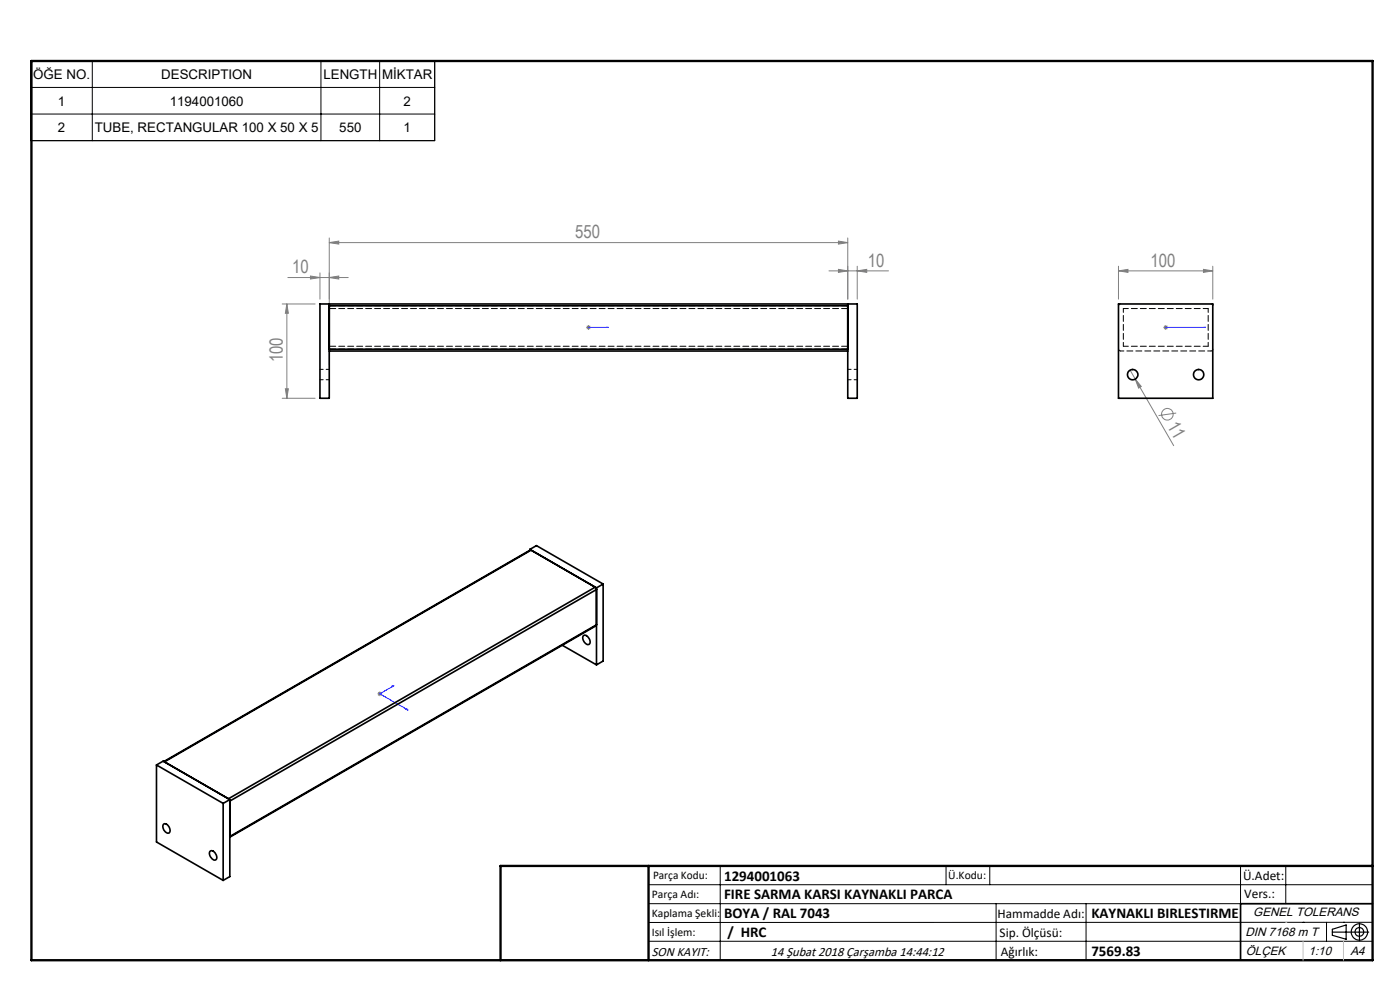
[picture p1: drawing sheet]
<svg xmlns="http://www.w3.org/2000/svg" width="297mm" height="210mm" viewBox="0 0 297 210" stroke-linecap="round" stroke-linejoin="round" font-family="sans-serif">
<g fill="none" stroke="#808080" stroke-width=".21">
<path d="M61.1 58.9h12.8M65.9 58.6l2 .3-2 .3zM67.9 57.9v5.6M69.8 58.9l2.1-.3v.6zM69.8 51.5l2.1-.4v.7zM69.8 50.5v26.9M69.8 51.5h110M175.9 57.5h12.6M177.9 51.1l1.9 .4-1.9 .3zM177.9 57.1l1.9 .4-1.9 .3zM179.8 50.5v13M181.9 57.5l2-.4v.7z"/>
<path d="M181.9 56.5v7M237.3 57.5l2-.4v.7zM237.3 57.5h20M237.3 56.5v7M255.3 57.1l2 .4-2 .3zM257.3 56.5v7M59.9 64.5h7M60.9 64.5v20M60.9 64.5l.3 2h-.7zM124.4 69.5h.9M124.5 69.1l.7 .7M124.8 69v1"/>
<path d="M125.2 69.1l-.7 .7M239.7 78.5l1.1 1.9M246.8 69.5h1M246.9 69.1l.7 .7M247.3 69v1M247.6 69.1l-.7 .7M59.9 84.5h7M60.5 82.5h.7l-.3 2zM240.8 80.4l1.3 1.6-.6 .3zM240.8 80.4l8.2 14.1M249.5 87.6l-3.7 .6M80.1 147.2h1"/>
<path d="M80.2 146.8l.7 .7M80.6 146.7v1M80.9 146.8l-.7 .7"/>
<circle cx="247.6" cy="87.9" r="1.23"/>
</g>
<g fill="none" stroke="#000" stroke-width=".25">
<path d="M282.6 197.7h7.8M282.6 197.1l3-.9v3l-3-.8zM288.4 195.8v3.8M106.2 203.7h185"/>
<circle cx="288.4" cy="197.7" r="1.74"/>
<circle cx="288.4" cy="197.7" r=".93"/>
</g>
<path d="M124.7 69.5h.3zM124.8 69.5h.1M124.8 69.5h4.3M129.1 69.5h-.4h.4M247.2 69.5h.2zM247.3 69.5h.1M247.3 69.5h8.5M255.8 69.5h-.5h.5M83.2 145.5l.4-.1-.3 .3zM83.6 145.4l-3 1.8 6 3.4M86.2 150.5l.1-.1 .3 .2z" fill="none" stroke="#00f" stroke-width=".21"/>
<g fill="none" stroke="#000" stroke-width=".21">
<path d="M6.5 12.9h85.7v16.9h-85.7zM6.5 18.5h85.7M19.6 12.9v16.9M68.1 12.9v16.9M80.5 12.9v16.9M6.5 24.2h85.7M137.6 187.7h153.6M137.6 191.7h153.6M137.6 199.7h153.6M152.8 183.7v20M200.7 183.7v4M210 183.7v4"/>
<path d="M211.3 191.7v12M230.4 191.7v12M263.2 183.7v20M272.8 183.7v8M276.4 195.6h.1M281.4 195.6v4.1M285 195.6h.1M291.2 195.6l-153.6 .1"/>
</g>
<path d="M291.2 191.7h-28v12" fill="none" stroke="#000" stroke-width=".35"/>
<path d="M6.7 12.9h284.5v190.8h-284.5zM137.6 183.7v20M291.2 183.7h-185v20" fill="none" stroke="#000" stroke-width=".5"/>
<path d="M276.4 199.7v4M285 199.7v4" fill="none" stroke="#c0c0c0" stroke-width=".21"/>
<path d="M272.8 195.6h.1" fill="none" stroke="#c0c0c0" stroke-width=".25"/>
<g fill="#00f">
<path d="M128.7 69.5h.4zM124.7 69.5h.3z"/>
<path d="M83.2 145.5l.1 .2 .3-.3zM86.2 150.5l.4 .1-.3-.2z"/>
<path d="M247.2 69.5h.2zM255.3 69.5h.5z"/>
</g>
<g fill="#808080">
<path d="M240.8 80.4l1.3 1.6-.6 .3z"/>
<path d="M69.8 58.9l2.1-.3v.6zM65.9 58.6l2 .3-2 .3zM181.9 57.5l2-.4v.7zM177.9 57.1l1.9 .4-1.9 .3z"/>
<path d="M237.3 57.5l2-.4v.7zM255.3 57.1l2 .4-2 .3z"/>
<path d="M177.9 51.1l1.9 .4-1.9 .3zM69.8 51.5l2.1-.4v.7z"/>
<path d="M60.9 64.5l.3 2h-.7zM60.5 82.5h.7l-.3 2z"/>
</g>
<g fill="none" stroke="#000" stroke-width=".35">
<path d="M69.8 64.5v20h-1.9v-20h114v20h-2.1v-20M69.8 64.9h110M69.8 74.1h110M69.8 74.5h110M237.3 64.5h20v20h-20zM112.4 116.5l14.1 8.2M112.4 116.5l1.4-.8 14.2 8.2M112.4 116.5v.2M119.3 136.9l7.2 4.1M123.7 134.9a.95 .95 0 0 1 1.4 .8 .65 .65 0 0 1-.2 1 .65 .65 0 0 1-.9-.4l-.4-.8zM126.5 124.7v16.3M128 123.9l-1.5 .8"/>
<path d="M128 123.9v16.3l-1.5 .8M33.2 162.3l1.4-.8 14.2 8.1M33.2 162.3v16.3l14.1 8.2M33.2 162.3l14.1 8.1M34.7 174.8a1.27 1.27 0 0 1 1.2 1.9 1.27 1.27 0 0 1-1.2-1.9zM34.8 161.5l77.7-44.8h.2l-77.8 44.9M47.3 170.4v16.4M48.5 169.4l77.8-44.8h.1l.1 .5-77.7 44.8M48.8 177.4l77.7-44.9-.1 .2-77.6 44.9M48.8 169.6v16.3l-1.5 .9M48.8 169.6l-1.5 .8M44.5 180.6a.94 .94 0 0 1 1.4 .8 .64 .64 0 0 1-.1 1 .64 .64 0 0 1-1-.4l-.4-.8z"/>
<circle cx="240.3" cy="79.5" r="1.09"/>
<circle cx="254.3" cy="79.5" r="1.09"/>
</g>
<path d="M179.9 73.4h-110M179.9 65.4h-110M179.9 64.8h-110M179.9 74h-110" fill="none" stroke="#000" stroke-width=".21" stroke-dasharray="1.3 .6" stroke-dashoffset="-.1"/>
<path d="M69.9 78.3h-2M181.9 78.3h-2M256.9 74.4h-19.2M67.9 80.5h2M179.9 80.5h2" fill="none" stroke="#000" stroke-width=".21" stroke-dasharray="1.3 .6" stroke-dashoffset=".6"/>
<path d="M237.3 64.8l.1-.2 .3-.2M237.7 74.4l-.3-.1-.1-.3M256.9 64.4l.3 .2 .1 .2M257.3 74l-.1 .3-.3 .1" fill="none" stroke="#000" stroke-width=".21" stroke-dasharray="1.3 .6"/>
<path d="M238.3 73.4v-8M256.3 65.4v8" fill="none" stroke="#000" stroke-width=".21" stroke-dasharray="1.3 .6" stroke-dashoffset=".4"/>
<path d="M238.3 65.4h18M256.3 73.4h-18" fill="none" stroke="#000" stroke-width=".21" stroke-dasharray="1.3 .6" stroke-dashoffset=".2"/>
<g font-size="3.9" fill="#808080">
<text x="122" y="50.6">550</text>
<text x="62" y="58">10</text>
<text x="184.1" y="56.6">10</text>
<text x="244.1" y="56.6">100</text>
<text x="60" y="76.8" transform="rotate(-90 60 76.8)">100</text>
<text x="247.5" y="90.3" transform="rotate(60 247.5 90.3)">11</text>
</g>
<g font-size="3.2">
<text x="153.6" y="190.8">FIRE SARMA KARSI KAYNAKLI PARCA</text>
<text x="153.6" y="186.8">1294001063</text>
<text x="153.6" y="194.8">BOYA / RAL 7043</text>
<text x="231.5" y="194.8">KAYNAKLI BIRLESTIRME</text>
<text x="154.3" y="198.8">/ HRC</text>
<text x="231.5" y="202.8">7569.83</text>
</g>
<g font-size="2.8">
<text x="7" y="16.8">ÖĞE NO.</text>
<text x="34.2" y="16.8">DESCRIPTION</text>
<text x="68.6" y="16.8">LENGTH</text>
<text x="81.1" y="16.8">MİKTAR</text>
<text x="12.3" y="22.4">1</text>
<text x="36" y="22.4">1194001060</text>
<text x="85.6" y="22.4">2</text>
<text x="12.3" y="28">2</text>
<text x="20.1" y="28">TUBE, RECTANGULAR 100 X 50 X 5</text>
<text x="72" y="28">550</text>
<text x="85.6" y="28">1</text>
<text x="263.7" y="186.7">Ü.Adet:</text>
<text x="263.9" y="190.5">Vers.:</text>
<text x="211.6" y="194.8">Hammadde Adı:</text>
<text x="138.3" y="202.8">SON KAYIT:</text>
<text x="163.6" y="202.8">14 Şubat 2018 Çarşamba 14:44:12</text>
<text x="212.1" y="198.7">Sip. Ölçüsü:</text>
<text x="212.3" y="202.7">Ağırlık:</text>
</g>
<g font-size="2.6">
<text x="265.9" y="194.4">GENEL TOLERANS</text>
<text x="264.2" y="198.5">DIN 7168 m T</text>
<text x="264.3" y="202.6">ÖLÇEK</text>
<text x="277.6" y="202.6">1:10</text>
<text x="286.5" y="202.6">A4</text>
</g>
<g font-size="2.5">
<text x="138.3" y="190.5">Parça Adı:</text>
<text x="138.5" y="186.5">Parça Kodu:</text>
<text x="201.2" y="186.5">Ü.Kodu:</text>
<text x="138.3" y="194.5">Kaplama Şekli:</text>
<text x="138.3" y="198.6">Isıl İşlem:</text>
</g>
</svg>
